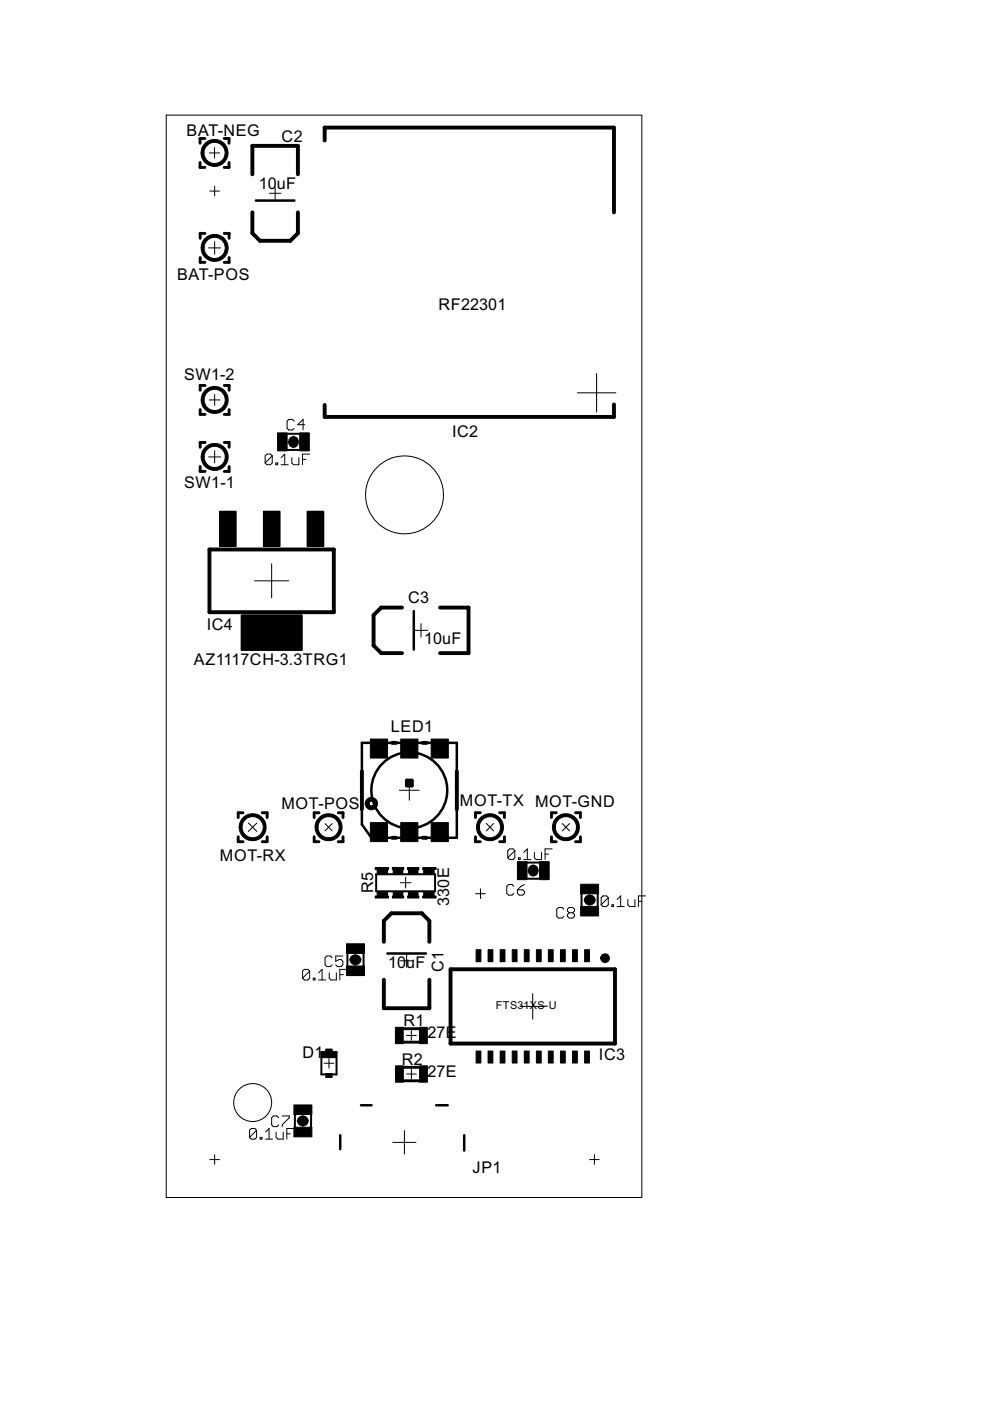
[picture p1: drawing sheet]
<svg xmlns="http://www.w3.org/2000/svg" width="210mm" height="297mm" viewBox="0 0 210 297" stroke-linecap="round" stroke-linejoin="round" font-family="sans-serif">
<g fill="none" stroke="#000" stroke-width=".83">
<path d="M53.5 37v-6.1h9.7v6.1M68.8 29.8v-2.7h61.4v17.9M53.5 45v4.4l1.6 1.7h6.5l1.6-1.7v-4.4M130.2 85.7v2.7h-61.4v-2.5M44.4 116.5h26.4v13.3h-26.4zM85.2 128.8h-4.4l-1.6 1.6v6.5l1.6 1.6h4.4M93.3 128.8h6v9.7h-6M83.2 157.5h.8M89.6 157.5h.8M76.7 163.5v8.1M83.2 177.6h.8M86.3 165.5h1v1h-1z"/>
<path d="M89.6 177.6h.8M96.9 163.5v8.1M81.4 199.7v-4.5l1.6-1.6h6.4l1.6 1.6v4.5M81.4 207.7v6.1h9.6v-6.1M95.5 205.5h34.9v15.8h-34.9z"/>
</g>
<g fill="#000" stroke="#000" stroke-width=".21">
<path d="M43.3 30.5a2.86 2.86 0 0 1 4.6 .4 2.86 2.86 0 0 1-1.6 4.3 2.86 2.86 0 0 1-3.7-2.8h.6a2.25 2.25 0 0 1 3.4-1.9 2.25 2.25 0 0 1 .2 3.9 2.25 2.25 0 0 1-3.5-1.6l-.1-.4h-.6a2.69 2.69 0 0 1 .7-1.9z" fill-rule="evenodd"/>
<path d="M43.3 50.7a2.86 2.86 0 0 1 4.6 .3 2.86 2.86 0 0 1-1.6 4.3 2.86 2.86 0 0 1-3.6-2.7h.6a2.25 2.25 0 0 1 3.3-1.9 2.25 2.25 0 0 1 .2 3.8 2.25 2.25 0 0 1-3.5-1.5v-.4h-.6a2.79 2.79 0 0 1 .6-1.9z" fill-rule="evenodd"/>
<path d="M43.4 95a2.86 2.86 0 0 1 4.5 .4 2.86 2.86 0 0 1-1.6 4.2 2.86 2.86 0 0 1-3.6-2.7h.6a2.25 2.25 0 0 1 3.2-2.1 2.25 2.25 0 0 1 .4 3.8 2.25 2.25 0 0 1-3.6-1.3v-.4h-.6a2.85 2.85 0 0 1 .7-1.9z" fill-rule="evenodd"/>
<path d="M43.4 82.9a2.86 2.86 0 0 1 4.5 .4 2.86 2.86 0 0 1-1.6 4.3 2.86 2.86 0 0 1-3.6-2.8h.6a2.25 2.25 0 0 1 3.2-2.1 2.25 2.25 0 0 1 .4 3.8 2.25 2.25 0 0 1-3.6-1.3v-.4h-.6a2.96 2.96 0 0 1 .7-1.9z" fill-rule="evenodd"/>
<path d="M51.8 173.1a2.87 2.87 0 0 1 4.4 1 2.87 2.87 0 0 1-2 4.1 2.87 2.87 0 0 1-3.5-2.8h.6a2.26 2.26 0 0 1 3.2-2.1 2.26 2.26 0 0 1 .4 3.8 2.26 2.26 0 0 1-3.5-1.3l-.1-.4h-.6a2.91 2.91 0 0 1 1.1-2.3z" fill-rule="evenodd"/>
<path d="M67.5 173.5a2.86 2.86 0 0 1 4.6 .4 2.86 2.86 0 0 1-1.6 4.3 2.86 2.86 0 0 1-3.7-2.8h.6a2.25 2.25 0 0 1 3.2-2.1 2.25 2.25 0 0 1 .4 3.8 2.25 2.25 0 0 1-3.5-1.3l-.1-.4h-.6a2.85 2.85 0 0 1 .7-1.9z" fill-rule="evenodd"/>
<path d="M77.7 169.6a1.31 1.31 0 0 1 2.1 0 1.31 1.31 0 0 1-.7 2 1.31 1.31 0 0 1-1.7-1.2h.9a.49 .49 0 0 1 .6-.5 .49 .49 0 0 1 .2 .8 .49 .49 0 0 1-.8-.2v-.1h-.9z" fill-rule="evenodd"/>
<path d="M101.7 173.5a2.86 2.86 0 0 1 4.6 .3 2.86 2.86 0 0 1-1.6 4.3 2.86 2.86 0 0 1-3.7-2.7h.6a2.25 2.25 0 0 1 3.4-1.9 2.25 2.25 0 0 1 .2 3.8 2.25 2.25 0 0 1-3.5-1.5l-.1-.4h-.6a2.69 2.69 0 0 1 .7-1.9z" fill-rule="evenodd"/>
<path d="M118.2 173.1a2.87 2.87 0 0 1 4.4 1 2.87 2.87 0 0 1-2 4.1 2.87 2.87 0 0 1-3.5-2.8h.6a2.25 2.25 0 0 1 3.3-2.1 2.25 2.25 0 0 1 .4 3.8 2.25 2.25 0 0 1-3.6-1.3l-.1-.4h-.6a2.91 2.91 0 0 1 1.1-2.3z" fill-rule="evenodd"/>
<path d="M127.6 202.5a.93 .93 0 0 1 1.5 .2 .93 .93 0 0 1-.6 1.3 .93 .93 0 0 1-1.1-.8h.8l.1-.2 .1 .2h-1z" fill-rule="evenodd"/>
</g>
<g fill="none" stroke="#000" stroke-width=".53">
<path d="M54.3 42.5h8.1M87.7 129.6v8.1M76.7 157.5h20.2v20.1h-18.2l-2-2.8zM82.1 202.2h8.2M76.5 234.3h2.3M92.5 234.3h2.4M72.1 240.7v2.9M98.4 240.7v3.2"/>
<circle cx="86.8" cy="167.6" r="8"/>
</g>
<path d="M62.2 93.6v.2M113.1 184.4v.3M124.9 190.8h.3M75.2 203.5h.3M64.1 237.7h.2" fill="none" stroke="#000" stroke-width="2.3"/>
<g fill="none" stroke="#000" stroke-width=".61">
<path d="M42.4 34.5v1h1M43.4 29.4h-1v1M47.5 29.4h1.1v1M48.6 34.5v1h-1.1M42.4 54.6v1h1.1M43.5 49.5h-1.1v1M47.5 49.5h1.1v1M48.6 54.6v1h-1.1M42.4 86.8v1.1h1.1M42.4 98.9v1h1.1M43.5 81.7h-1.1v1M43.5 93.8h-1.1v1"/>
<path d="M47.6 81.7h1v1M47.6 93.8h1v1M48.6 86.8v1.1h-1M48.6 98.9v1h-1M50.5 177.4v1.1h1M51.5 172.3h-1v1M55.6 172.3h1v1M56.6 177.4v1.1h-1M66.6 177.4v1.1h1M67.6 172.3h-1v1M71.7 172.3h1v1M72.7 177.4v1.1h-1"/>
<path d="M100.8 177.4v1.1h1M101.8 172.3h-1v1M105.9 172.3h1.1v1M107 177.4v1.1h-1.1M116.9 177.4v1.1h1M117.9 172.3h-1v1M122 172.3h1.1v1M123.1 177.4v1.1h-1.1M85.5 218.1h3.5M85.5 221h3.5M85.5 226.3h3.5M85.5 229.2h3.5"/>
</g>
<g fill="#000" stroke="#000" stroke-width=".21">
<path d="M58.8 91.8h2.1v3.8h-2.1zM63.5 91.8h2.1v3.8h-2.1zM46.5 108.4h3.5v7.5h-3.5zM55.9 108.4h3.4v7.5h-3.4zM65.2 108.4h3.4v7.5h-3.4zM51.2 130.4h12.8v7.5h-12.8zM78.5 156.7h3.7v4h-3.7zM85 156.7h3.6v4h-3.6zM91.4 156.7h3.7v4h-3.7zM78.5 174.4h3.7v4h-3.7zM85 174.4h3.6v4h-3.6zM91.4 174.4h3.7v4h-3.7z"/>
<path d="M79.5 190h2.9v.4h-2.9zM79.5 183.9h2.9v.5h-2.9zM80 189.2h2.2v.8h-2.2zM80 184.3h2.2v.8h-2.2zM83.2 190h2.4v.4h-2.4zM83.2 183.9h2.4v.5h-2.4zM83.4 189.2h2v.8h-2zM83.4 184.3h2v.8h-2zM86.4 190h2.4v.4h-2.4zM86.4 183.9h2.4v.5h-2.4zM86.6 189.2h2v.8h-2zM86.6 184.3h2v.8h-2z"/>
<path d="M89.6 190h2.9v.4h-2.9zM89.6 183.9h2.9v.5h-2.9zM89.8 189.2h2.2v.8h-2.2zM89.8 184.3h2.2v.8h-2.2zM109.7 182.7h2v3.8h-2zM114.4 182.7h2v3.8h-2zM123.1 192.2h3.8v2h-3.8zM123.1 187.5h3.8v2h-3.8zM73.5 200.1h3.8v2h-3.8zM73.5 204.8h3.8v2h-3.8zM83.8 217.8h1.7v3.5h-1.7zM88.9 217.8h1.7v3.5h-1.7z"/>
<path d="M100.9 201.4h1.1v2.5h-1.1zM103.5 201.4h1v2.5h-1zM106 201.4h1.1v2.5h-1.1zM108.6 201.4h1v2.5h-1zM111.2 201.4h1v2.5h-1zM113.7 201.4h1v2.5h-1zM116.3 201.4h1v2.5h-1zM118.8 201.4h1v2.5h-1zM121.4 201.4h1v2.5h-1zM124 201.4h1v2.5h-1zM62.3 234.3h3.8v2h-3.8zM62.3 239h3.8v2h-3.8z"/>
<path d="M68.1 223.1h3.3v1.1h-3.3zM69.1 222.4h1.3v.9h-1.3zM69.1 227.6h1.3v.9h-1.3zM83.9 226h1.6v3.4h-1.6zM89 226h1.6v3.4h-1.6zM100.9 222.8h1.1v2.6h-1.1zM103.5 222.8h1v2.6h-1zM106 222.8h1.1v2.6h-1.1zM108.6 222.8h1v2.6h-1zM111.2 222.8h1v2.6h-1zM113.7 222.8h1v2.6h-1zM116.3 222.8h1v2.6h-1z"/>
<path d="M118.8 222.8h1v2.6h-1zM121.4 222.8h1v2.6h-1zM124 222.8h1v2.6h-1z"/>
</g>
<path d="M60.8 92h2.9M60.8 95.4h2.9M79.8 185.4h12.4v3.6h-12.4zM111.6 186.3h2.9M111.6 182.9h2.9M123.3 189.4v2.9M126.7 189.4v2.9M73.7 202.1v2.8M77.1 202.1v2.8M62.5 236.2v2.9M66 236.2v2.9M68.1 223.1h3.3v4.7h-3.3z" fill="none" stroke="#000" stroke-width=".42"/>
<g fill="none" stroke="#000" stroke-width=".21">
<path d="M35.2 24.4h100.9v229.5h-100.9zM44.4 32.4h2.2M45.5 31.3v2.2M45.5 39.5v2M58.3 39.8v2.4M44.2 52.6h2.6M44.5 40.5h2M45.5 51.2v2.7M57.1 41h2.5M126.5 79.2v8.2M44.2 96.9h2.6M44.4 84.8h2.3"/>
<path d="M45.5 83.6v2.4M45.5 95.6v2.5M57.7 96.6l-.4-.3h-.7l-.4 .3v1.5M57.7 96.6v1.5l-.4 .4h-.7l-.4-.4M57.7 96.6l-1.5 1.5M58.5 98.1h.4v.4h-.4zM59.6 98.5h1.5M59.6 97l.8-.7v2.2M61 93.7h2.5M61.9 97v1.1l.4 .4h1.1v-1.5M62.2 92.4v2.6M62.4 89.3l-.4-.4h-.8l-.3 .4v1.5l.3 .4h.8l.4-.4"/>
<path d="M64.1 97.4h.8M64.6 90h-1.5l1.2-1.1v2.3M65.6 96.3h-1.5v2.2M122.4 83.3h8.2M57.6 119.5v7.2M54 123.1h7.2M87.8 133.6h2.9M89.3 132.2v2.9M52.7 174.5l1.8 1.8M54.5 174.5l-1.8 1.8M68.9 174.6l1.5 1.5M70.4 174.6l-1.5 1.5"/>
<path d="M84.7 167.6h4.2M86.8 165.5v4.2M103.1 174.6l1.6 1.6M104.7 174.6l-1.6 1.6M117.1 180h-1.5v2.2M119.2 174.6l1.6 1.6M120.8 174.6l-1.6 1.6M84.9 187.2h2.2M86 186v2.3M100.9 189.5h2M101.9 188.4v2.1M108.9 187.9l-.3-.4h-.8l-.4 .4v1.5l.4 .4h.8l.3-.4"/>
<path d="M109.2 180.4l-.4-.4h-.8l-.3 .4v1.5M109.2 180.4v1.5l-.4 .3h-.8l-.3-.3M109.2 180.4l-1.5 1.5M109.7 188.7h1.1l.4 .3v.4l-.4 .4h-.7l-.4-.4zM109.9 181.9h.4v.3h-.4zM111 182.2h1.5M111 180.7l.8-.7v2.2M111.2 187.5l-.8 .4-.7 .8M111.9 184.6h2.3M113.1 183.4v2.3M113.3 180.7v1.2l.4 .3h1.1v-1.5M115.6 181.1h.7"/>
<path d="M119.5 192.8l-.3-.4h-.8l-.4 .4v1.5l.4 .3h.8l.3-.3M120.7 193.5l-.4-.4v-.3l.4-.4h.7l.4 .4v.3l-.4 .4M120.7 193.5l-.4 .4v.4l.4 .3h.7l.4-.3v-.4l-.4-.4M120.7 193.5h.7M123.8 190.8h2.5M125 189.6v2.4M129 190.3l-.4-.4h-.8l-.3 .4v1.5M129 190.3v1.5l-.4 .4h-.8l-.3-.4M129 190.3l-1.5 1.5M129.7 191.8h.4v.4h-.4zM130.9 192.2h1.5M130.9 190.7l.7-.8v2.3"/>
<path d="M133.1 190.7v1.1l.4 .4h1.1v-1.5M135.4 191.1h.7M136.9 189.9h-1.5v2.3M65.7 205.9l-.4-.4h-.8l-.3 .4v1.5M65.7 205.9v1.5l-.4 .4h-.8l-.3-.4M65.7 205.9l-1.5 1.5M66.4 207.4h.4v.4h-.4zM67.5 207.8h1.5M67.5 206.3l.8-.8v2.3M69.8 206.3v1.1l.4 .4h1.1v-1.5M70.4 203.1l-.4-.4h-.7l-.4 .4v1.5l.4 .3h.7l.4-.3M72.1 206.7h.7"/>
<path d="M72.7 202.7h-1.5v1.1l.7-.4h.4l.4 .4v.8l-.4 .3h-.8l-.3-.3M73.6 205.5h-1.5v2.3M74.1 203.5h2.5M75.4 202.2v2.5M84.8 203.7h2.8M86.2 219.5h2M86.2 202.3v2.8M87.2 218.5v2.1M110.3 213.4h5.4M112.9 210.7v5.4M54.4 239.6l-.4-.3h-.7l-.4 .3v1.6M54.4 239.6v1.6l-.4 .3h-.7l-.4-.3"/>
<path d="M54.4 239.6l-1.5 1.6M59.1 237l-.4-.4h-.7l-.4 .4v1.5l.4 .4h.7l.4-.4M59.8 236.6h1.5v.4l-1.5 1.5v.4M62.3 239.3h-1.5v2.2M63 237.7h2.4M64.2 236.5v2.4M68.7 225.4h2.1M69.7 224.4v2.1M85.7 239.7v5M86.2 227.7h2.1M87.2 226.7v2M44.5 245.9h2"/>
<path d="M45.5 244.8v2.1M55.2 241.2h.3v.3h-.3zM56.3 241.5h1.5M56.3 240l.7-.7v2.2M58.5 240v1.2l.4 .3h1.1v-1.5M60.8 240.4h.8M83.3 242.2h4.9M125 245.9h2M126 244.8v2.1"/>
<circle cx="85.8" cy="104.9" r="8.3"/>
<circle cx="53.6" cy="233.8" r="4"/>
</g>
<g font-size="3.8">
<text x="39.6" y="28.7">BAT-NEG</text>
<text x="59.7" y="30">C2</text>
<text x="54.8" y="40.2">10</text>
<text x="58.7" y="40.2">uF</text>
<text x="37.5" y="59.5">BAT-POS</text>
<text x="92.9" y="65.7">RF22301</text>
<text x="39" y="80.6">SW1-2</text>
<text x="95.9" y="92.7">IC2</text>
<text x="39" y="103.5">SW1-1</text>
<text x="86.5" y="127.9">C3</text>
<text x="43.8" y="133.5">IC4</text>
<text x="89.9" y="136.6">10uF</text>
<text x="41.1" y="141">AZ1117CH-3.3TRG1</text>
<text x="82.9" y="155.3">LED1</text>
<text x="59.7" y="171.4">MOT-POS</text>
<text x="97.5" y="170.9">MOT-TX MOT-GND</text>
<text x="46.6" y="182.6">MOT-RX</text>
<text x="79.1" y="189.3" transform="rotate(-90 79.1 189.3)">R5</text>
<text x="95.2" y="192.1" transform="rotate(-90 95.2 192.1)">330E</text>
<text x="82.3" y="205.2">10uF</text>
<text x="94" y="206.1" transform="rotate(-90 94 206.1)">C1</text>
<text x="85.5" y="217.4">R1</text>
<text x="90.6" y="220.1">27E</text>
<text x="64.1" y="224.2">D1</text>
<text x="85.2" y="225.7">R2</text>
<text x="127" y="224.8">IC3</text>
<text x="90.6" y="228.3">27E</text>
<text x="100.2" y="248.7">JP1</text>
</g>
<text font-size="2.6" x="105.1" y="213.9">FTS31XS-U</text>
</svg>
